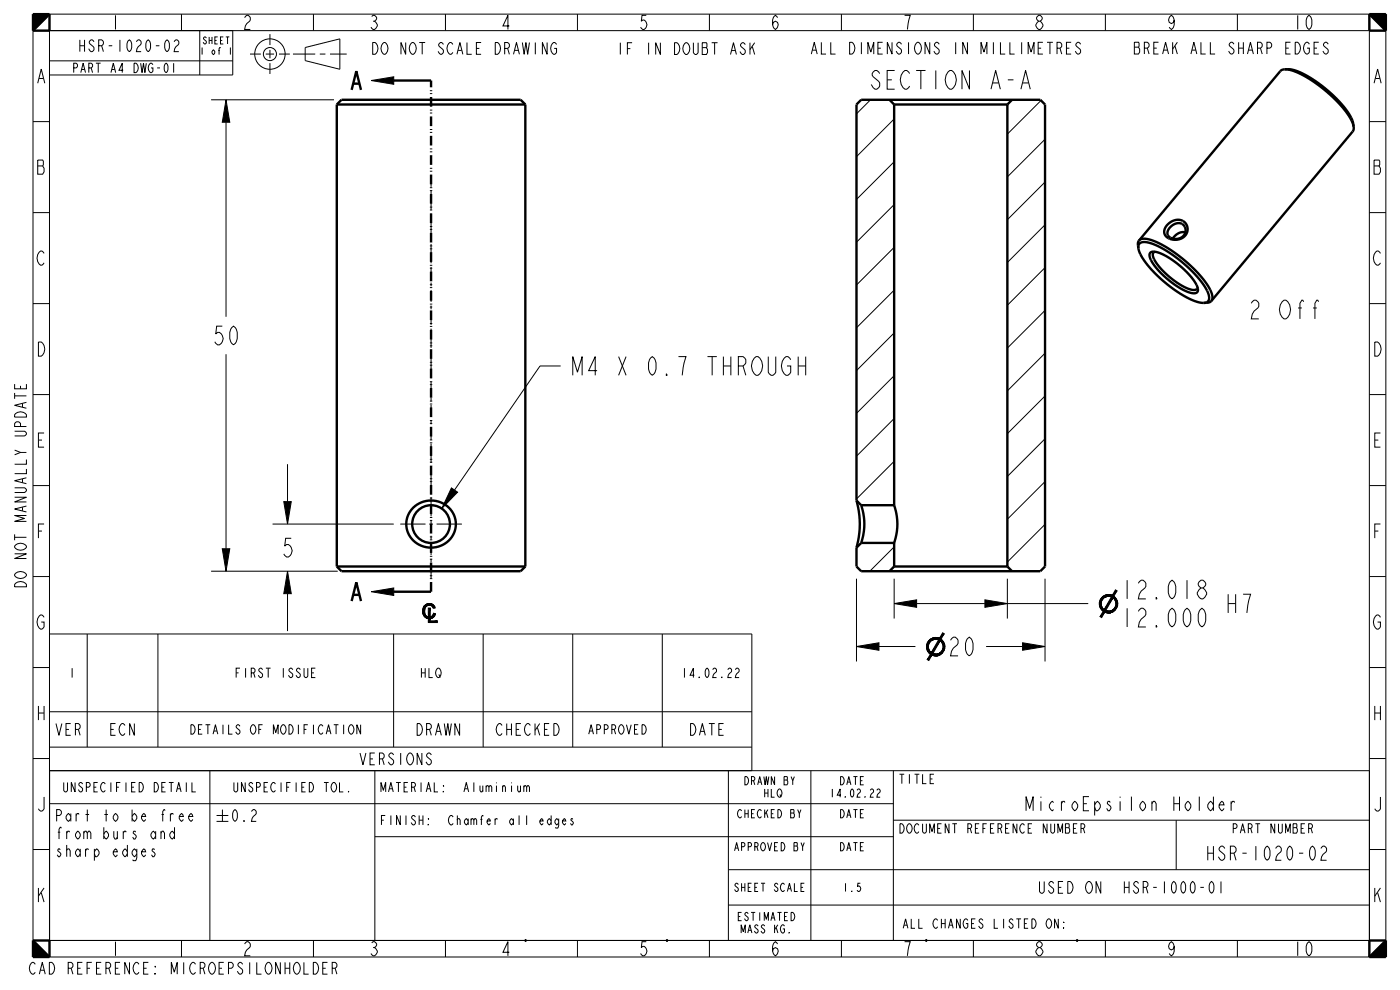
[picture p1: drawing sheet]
<svg xmlns="http://www.w3.org/2000/svg" width="297mm" height="210mm" viewBox="0 0 297 210" stroke-linecap="round" stroke-linejoin="round" font-family="sans-serif">
<g fill="#000">
<path d="M7 3h3.5l-3.5 3.5zM78.8 17.1l4.7-.8v1.6zM290.5 3h3.5v3.5zM47.9 21.2l.8 4.7h-1.5zM60.2 106.4h1.6l-.8 4.8zM95.8 103.5l1.3 .9-3.4 3.5zM47.2 116.4h1.5l-.8 4.8zM61 121.2l.8 4.7h-1.6zM78.8 125.5l4.7-.8v1.6zM181.7 137.1l4.8-.8v1.6zM189.7 128l4.8-.8v1.6zM208.9 127.2l4.8 .8-4.8 .8z"/>
<path d="M216.9 136.3l4.8 .8-4.8 .8zM7 199.5l3.5 3.5h-3.5zM294 199.5v3.5h-3.5z"/>
</g>
<g fill="none" stroke="#000" stroke-width=".21">
<path d="M7 3h3.5l-3.5 3.5zM7 6.5h287v193h-287zM10.5 3h280v200h-280zM10.5 12.9h38.9M38.5 3v3.5M42.4 6.5v9.4M49.4 6.5v9.4h-38.9M53 11.5h2.3M56.4 11.5h1.8M57.3 7.2v2.4M57.3 10.6v1.8M57.3 13.4v2.3"/>
<path d="M59.2 11.5h2.3M62.2 11.5h4.7M64.7 10.1l7.4-1.9v6.5l-7.4-1.8zM66.5 3v3.5M67.8 11.5h1.2M70 11.5h3.6M78.8 17.1l4.7-.8v1.6zM94.5 3v3.5M122.5 3v3.5M150.5 3v3.5M178.5 3v3.5M206.5 3v3.5"/>
<path d="M234.5 3v3.5M262.5 3v3.5M290.5 3h3.5v3.5zM7 25.8h3.5M44.8 21.2h26.1M47.9 21.2l.8 4.7h-1.5zM47.9 25.9v41.3M184.7 21.2l-3 3M189.7 25.2l-8 8M189.7 34.3l-8 8M220.8 21.3l-7.1 7.2M221.7 29.5l-8 8"/>
<path d="M221.7 38.6l-8 8M290.5 25.8h3.5M7 45.1h3.5M189.7 43.4l-8 8M189.7 52.5l-8 8M221.7 47.7l-8 8M221.7 56.8l-8 8M290.5 45.1h3.5M7 64.4h3.5M47.9 75.1v41.3M118.9 77.6h-4.3l-18.2 26.4M189.7 61.5l-8 8"/>
<path d="M189.7 70.6l-8 8M189.7 79.7l-8 8M221.7 65.8l-8 8M221.7 74.9l-8 8M290.5 64.4h3.5M7 83.7h3.5M61 98.5v7.9M189.7 88.8l-8 8M189.7 97.9l-8 7.9M221.7 84l-8 8M221.7 93.1l-8 8M290.5 83.7h3.5"/>
<path d="M7 103h3.5M47.2 116.4h1.5l-.8 4.8zM57.8 111.2h25.7M60.2 106.4h1.6l-.8 4.8zM95.8 103.5l1.3 .9-3.4 3.5zM189.7 106.9l-.2 .3M189.7 116l-5.2 5.2M221.7 102.2l-8 7.9M221.7 111.2l-8 8M290.5 103h3.5M7 122.3h3.5M10.5 134.5h149v29"/>
<path d="M18.5 134.5v24M33.5 134.5v24M44.8 121.2h26.8M61 121.2l.8 4.7h-1.6zM61 125.9v8M78.8 125.5l4.7-.8v1.6zM83.5 134.5v24M102.5 134.5v24M121.5 134.5v24M140.5 134.5v24M181.7 137.1l4.8-.8v1.6zM181.7 122.8v17.5"/>
<path d="M186.5 137.1h7.7M189.7 128l4.8-.8v1.6zM189.7 122.8v8.4M194.5 128h14.4M208.9 127.2l4.8 .8-4.8 .8zM209.2 137.1h7.7M213.7 128h17.2M213.7 122.8v8.4M216.9 136.3l4.8 .8-4.8 .8zM221.7 122.8v17.5M290.5 122.3h3.5M7 141.6h3.5"/>
<path d="M10.5 151h149M10.5 158.5h149M290.5 141.6h3.5M7 160.9h3.5M10.5 163.5h280v36h-280M10.5 170.5h179M44.5 163.5v36M45.9 173h2.5M45.9 174.2h2.5M47.2 171.7v2.5M49.6 171.9l.3-.2a1.69 1.69 0 0 1 0 2.5 1.77 1.77 0 0 1-.3-2.3zM51.7 174l.2 .2h-.2z"/>
<path d="M53.4 172.1l.3-.4h.3l.4 .4a.97 .97 0 0 1-.7 1.1l-.3 1h1M79.5 177.5h110M79.5 163.5v36M154.5 163.5v36M172 163.5v36M189.5 174h101M189.5 163.5v36M249.5 174v10.5M290.5 160.9h3.5M7 199.5l3.5 3.5h-3.5zM7 180.2h3.5M38.5 199.5v3.5"/>
<path d="M66.5 199.5v3.5M94.5 199.5v3.5M122.5 199.5v3.5M150.5 199.5v3.5M154.5 184.5h136M154.5 192h136M178.5 199.5v3.5M206.5 199.5v3.5M234.5 199.5v3.5M262.5 199.5v3.5M290.5 180.2h3.5M294 199.5v3.5h-3.5z"/>
<circle cx="57.3" cy="11.5" r="3.2"/>
<circle cx="57.3" cy="11.5" r="1.39"/>
</g>
<g fill="none" stroke="#000" stroke-width=".51">
<path d="M10.5 3l-3.5 3.5M10.5 3h-3.5v3.5M10.5 3v3.5h-3.5M74.6 19.1l1-4 1 4M75 17.7h1.2M83.5 17.1h7.9M272.6 14.7h.9a15.8 15.8 0 0 1 7.5 4 18.4 18.4 0 0 1 5.8 6.6l.4 1.6M272.6 14.7h.4a10.4 10.4 0 0 1 4.8 2 24.9 24.9 0 0 1 8.8 8.7l.6 1.5M272.6 14.7l-.6 .1-.4 .3M290.5 3h3.5v3.5M290.5 3l3.5 3.5M290.5 3v3.5h3.5"/>
<path d="M71.4 22.2l1-1h38l1 1M71.4 22.2v98M71.4 22.2h40M111.4 22.2v98M188.7 21.2l1 1M189.7 22.2h24M189.7 22.2v85M213.7 22.2v98M214.7 21.2l-1 1M287.2 26.9v.6l-.2 .4M241.5 52.7v.1a9 9 0 0 0 2.8 4.5 22.7 22.7 0 0 0 10.5 6.9l.6 .1M241.5 52.7v-.1a1.08 1.08 0 0 1 1.3-1.3 13.2 13.2 0 0 1 6.5 3.2 19.9 19.9 0 0 1 7.1 7.9 1.17 1.17 0 0 1 .1 1.2 1.17 1.17 0 0 1-1.1 .7"/>
<path d="M241.5 52.7l-.1-.6a1.18 1.18 0 0 1 1.6-1.5 14.6 14.6 0 0 1 6.6 3.3 22.4 22.4 0 0 1 7.4 8.1 1.44 1.44 0 0 1-.4 2.1l-1.2 .2M244.1 53.6l.4-.2a10.2 10.2 0 0 1 5.9 3 11 11 0 0 1 3.6 4.5 .89 .89 0 0 1-.1 1.1 .89 .89 0 0 1-1.1 .2 16.4 16.4 0 0 1-8.9-7.6v-.6zM245 53.4l-.2 .1a1.04 1.04 0 0 0 0 1.5 15.6 15.6 0 0 0 8.1 6.5l.8-.1 .3-.4M247.7 47.6a2.36 2.36 0 0 1 2.3-1 2.36 2.36 0 0 1 1.9 1.6 2.6 2.6 0 0 1-3.8 2.4 1.69 1.69 0 0 1-1.2-1.4 1.69 1.69 0 0 1 .8-1.6zM248.2 48.2a1.94 1.94 0 0 1 2.9-.4 1.85 1.85 0 0 1 .1 2.1 1.85 1.85 0 0 1-2.1 .8 1.35 1.35 0 0 1-1.4-.9 1.35 1.35 0 0 1 .5-1.6zM87.7 107.7a5.2 5.2 0 0 1 6.5-.8 5.2 5.2 0 0 1 2.1 6.1 5.3 5.3 0 0 1-6.2 3 5.3 5.3 0 0 1-3.8-5.8l.5-1.3zM181.7 106.2a18.1 18.1 0 0 1 0 10M181.7 106.2v-84l1-1h38l1 1v98l-1 1h-38l-1-1v-4M181.7 106.2l1 1M182.7 107.2a12.3 12.3 0 0 1 0 8M182.7 115.2h7M182.7 107.2h7"/>
<path d="M182.7 115.2l-1 1M189.7 107.2a12 12 0 0 1 0 8M189.7 115.2v5M71.4 120.2l1 1h38l1-1M71.4 120.2h40M74.6 127.5l1-4 1 4M75 126.2h1.2M83.5 125.5h7.9M189.7 120.2h24M189.7 120.2l-1 1M213.7 120.2l1 1M7 199.5l3.5 3.5"/>
<path d="M7 199.5v3.5h3.5M7 199.5h3.5v3.5M111.3 199.3l.4 .4M111.7 199.3l-.4 .4M141.3 199.3l.4 .4M141.7 199.3l-.4 .4M196.3 199.3l.4 .4M196.7 199.3l-.4 .4M228.3 199.3l.4 .4M228.7 199.3l-.4 .4M294 199.5v3.5h-3.5M294 199.5l-3.5 3.5"/>
<path d="M294 199.5h-3.5v3.5"/>
<circle cx="91.4" cy="111.2" r="4"/>
</g>
<path d="M91.4 125.5v-108.4" fill="none" stroke="#000" stroke-width=".51" stroke-dasharray="2.1 .6 .2 .4 .2 .6" stroke-linecap="butt"/>
<!-- layer: 02___PRT_ALL_AXES -->
<path d="M271.6 15.1l-30 35.9M287 27.9l-30 35.9M251.5 49.3l-.4-.1a2.67 2.67 0 0 0-2.3 1.4" fill="none" stroke="#000" stroke-width=".51"/>
<g fill="none" stroke="#000" stroke-width=".21">
<path d="M91.4 37.1v2.5M91.4 40.4v.8M91.4 42v2.5M91.4 45.3v.8M91.4 46.9v2.5M91.4 50.2v.8M91.4 51.7v2.6M91.4 55.1v.7M91.4 56.6v2.6M91.4 59.9v.8M91.4 61.5v2.5M91.4 64.8v.8"/>
<path d="M91.4 66.4v2.5M91.4 69.7v.8M91.4 71.3v2.5M91.4 74.6v.8M91.4 76.1v2.6M91.4 79.5v.7M91.4 81v2.6M91.4 84.3v.8M91.4 85.9v2.5M91.4 89.2v.8M91.4 90.8v2.5M91.4 94.1v.8"/>
<path d="M91.4 95.7v2.5M91.4 99v.8M84.9 111.2h5.4M91.1 111.2h.7M91.4 100.6v2.5M91.4 103.9v.8M91.4 105.4v2.6M91.4 108.8v.7M91.4 110.3v2.6M91.4 113.6v.8M91.4 115.2v2.5M91.4 118.5v.8"/>
<path d="M92.6 111.2h5.4M91.4 120.1v2.5"/>
</g>
<g font-size="5.5">
<text x="232.8" y="130">⌀</text>
<text x="89.3" y="132.1">℄</text>
<text x="196.2" y="139.1">⌀20</text>
</g>
<g font-size="5.2">
<text x="184.9" y="18.9">SECTION A-A</text>
<text x="264.7" y="67.6">2 Off</text>
<text x="44.8" y="73.2">50</text>
<text x="120.9" y="79.6">M4 X 0.7 THROUGH</text>
<text x="59.4" y="118.2">5</text>
<text x="237.5" y="127">12.018</text>
<text x="259.7" y="130">H7</text>
<text x="237.5" y="133">12.000</text>
</g>
<g font-size="3.9">
<text x="23.3" y="6.3">1</text>
<text x="51.3" y="6.3">2</text>
<text x="78.2" y="6.3">3</text>
<text x="106.2" y="6.3">4</text>
<text x="135.3" y="6.3">5</text>
<text x="163.3" y="6.3">6</text>
<text x="191.3" y="6.3">7</text>
<text x="219.3" y="6.3">8</text>
<text x="247.3" y="6.3">9</text>
<text x="274.2" y="6.3">10</text>
<text x="7.6" y="17.7">A</text>
<text x="291.1" y="17.7">A</text>
<text x="7.6" y="37">B</text>
<text x="291.1" y="37">B</text>
<text x="7.6" y="56.3">C</text>
<text x="291.1" y="56.3">C</text>
<text x="7.6" y="75.6">D</text>
<text x="291.1" y="75.6">D</text>
<text x="7.6" y="94.9">E</text>
<text x="291.1" y="94.9">E</text>
<text x="7.6" y="114.2">F</text>
<text x="291.1" y="114.2">F</text>
<text x="7.6" y="133.5">G</text>
<text x="291.1" y="133.5">G</text>
<text x="7.6" y="152.8">H</text>
<text x="291.1" y="152.8">H</text>
<text x="7.6" y="172.1">J</text>
<text x="217.8" y="172">MicroEpsilon Holder</text>
<text x="291.1" y="172.1">J</text>
<text x="256" y="182.5">HSR-1020-02</text>
<text x="7.6" y="191.4">K</text>
<text x="291.1" y="191.4">K</text>
<text x="23.3" y="202.8">1</text>
<text x="51.3" y="202.8">2</text>
<text x="78.2" y="202.8">3</text>
<text x="106.2" y="202.8">4</text>
<text x="135.3" y="202.8">5</text>
<text x="163.3" y="202.8">6</text>
<text x="191.3" y="202.8">7</text>
<text x="219.3" y="202.8">8</text>
<text x="247.3" y="202.8">9</text>
<text x="274.2" y="202.8">10</text>
</g>
<g font-size="3.3">
<text x="16.7" y="11">HSR-1020-02</text>
<text x="79.1" y="11.5">DO NOT SCALE DRAWING</text>
<text x="131" y="11.6">IF IN DOUBT ASK</text>
<text x="172.5" y="11.5">ALL DIMENSIONS IN MILLIMETRES</text>
<text x="240.8" y="11.5">BREAK ALL SHARP EDGES</text>
<text x="5.6" y="124.4" transform="rotate(-90 5.6 124.4)">DO NOT MANUALLY UPDATE</text>
<text x="11.6" y="156">VER</text>
<text x="23.1" y="156">ECN</text>
<text x="88.1" y="156">DRAWN</text>
<text x="105.2" y="156">CHECKED</text>
<text x="146.1" y="156">DATE</text>
<text x="76.2" y="162.2">VERSIONS</text>
<text x="11.5" y="174.2">Part to be free</text>
<text x="11.5" y="178">from burs and</text>
<text x="11.5" y="181.7">sharp edges</text>
<text x="220.5" y="189.5">USED ON</text>
<text x="238.1" y="189.5">HSR-1000-01</text>
<text x="6.3" y="206.6">CAD REFERENCE:</text>
<text x="36.4" y="206.6">MICROEPSILONHOLDER</text>
</g>
<g font-size="2.6">
<text x="15.3" y="15.4">PART A4 DWG-01</text>
<text x="14.5" y="143.7">1</text>
<text x="49.9" y="143.7">FIRST ISSUE</text>
<text x="89.1" y="143.7">HLQ</text>
<text x="144.5" y="143.7">14.02.22</text>
<text x="40.6" y="155.7">DETAILS OF MODIFICATION</text>
<text x="124.8" y="155.7">APPROVED</text>
<text x="13.5" y="168">UNSPECIFIED DETAIL</text>
<text x="49.5" y="168">UNSPECIFIED TOL.</text>
<text x="80.5" y="168">MATERIAL:</text>
<text x="97.7" y="168">Aluminium</text>
<text x="190.5" y="166.2">TITLE</text>
<text x="80.5" y="175">FINISH:</text>
<text x="94.6" y="175">Chamfer all edges</text>
<text x="190.5" y="176.7">DOCUMENT REFERENCE NUMBER</text>
<text x="261.4" y="176.7">PART NUMBER</text>
<text x="191.3" y="196.9">ALL CHANGES LISTED ON:</text>
</g>
<g font-size="2.3">
<text x="157.8" y="166.5">DRAWN BY</text>
<text x="178" y="166.5">DATE</text>
<text x="156.4" y="173.5">CHECKED BY</text>
<text x="161.9" y="169.1">HLQ</text>
<text x="176" y="169.1">14.02.22</text>
<text x="178" y="173.5">DATE</text>
<text x="155.8" y="180.5">APPROVED BY</text>
<text x="178" y="180.5">DATE</text>
<text x="155.8" y="189.1">SHEET SCALE</text>
<text x="178.7" y="189.1">1.5</text>
<text x="156.4" y="195.3">ESTIMATED</text>
<text x="157.1" y="197.9">MASS KG.</text>
</g>
<g font-size="2">
<text x="42.3" y="11.6">1 of 1</text>
<text x="43" y="9.3">SHEET</text>
</g>
</svg>
